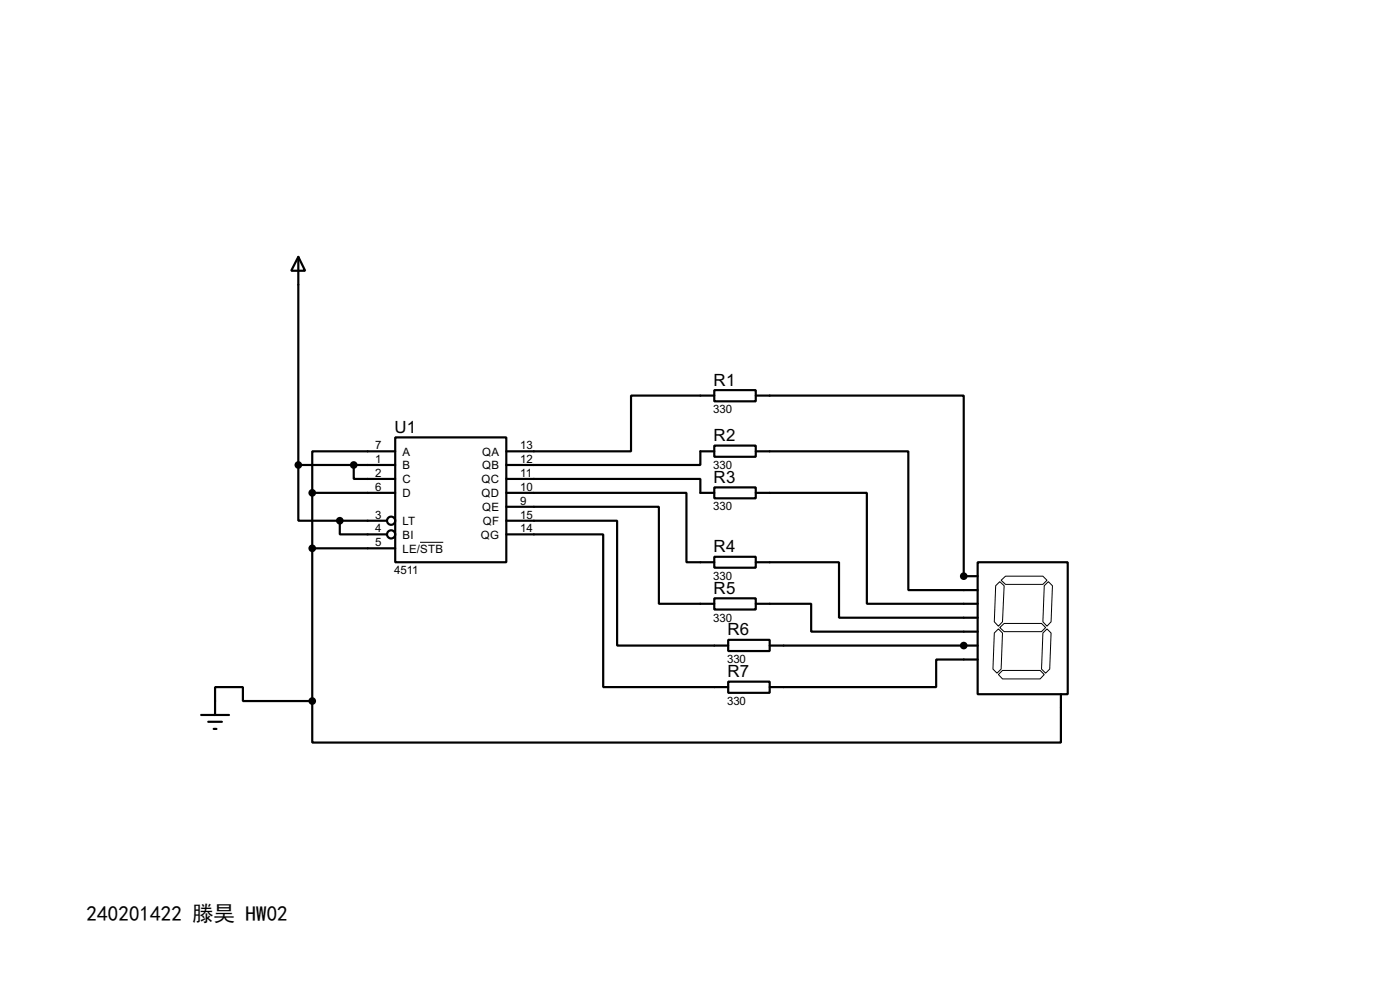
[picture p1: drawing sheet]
<svg xmlns="http://www.w3.org/2000/svg" width="256mm" height="180mm" viewBox="0 0 256 180" stroke-linecap="round" stroke-linejoin="round" font-family="sans-serif">
<g fill="none" stroke="#000" stroke-width=".4">
<path d="M54.7 47l1.2 2.6h-2.5zM54.7 47v38.1M130.9 71.4h7.6v2.1h-7.6zM130.9 72.4h-15.3v10.2h-22.8M138.5 72.4h38.1v33.1h2.5M54.7 85.1v10.2h7.6M54.7 85.1h17.7M57.2 90.2v38.1M57.2 90.2h15.2M62.3 95.3v2.5h8.6M62.3 95.3h8.6M64.8 85.1v2.6h7.6"/>
<path d="M72.4 80.1h20.4v22.8h-20.4zM72.4 82.6h-15.2v7.6M92.8 87.7h35.5v2.5h2.6M92.8 90.2h33v12.7h5.1M92.8 92.8h27.9v17.7h10.2M92.8 95.3h20.3v22.9h20.3M92.8 97.8h17.7v28h22.9M130.9 81.6h7.6v2h-7.6zM130.9 89.2h7.6v2h-7.6zM130.9 82.6h-2.6v2.5h-35.5M138.5 82.6h27.9v25.4h12.7M138.5 90.2h20.3v20.3h20.3"/>
<path d="M57.2 100.4h15.2M130.9 101.9h7.6v2h-7.6zM130.9 109.5h7.6v2.1h-7.6zM133.4 117.1h7.6v2.1h-7.6zM138.5 102.9h15.2v10.2h25.4M138.5 110.5h10.1v5.1h30.5M141 118.2h38.1M179.1 102.9h16.5v24.2h-16.5zM36.9 130.9h5.1M38.2 132.1h2.5M39.2 133.4h.5M57.2 128.3h-12.7v-2.5h-5.1v5.1"/>
<path d="M133.4 124.8h7.6v2h-7.6zM179.1 120.7h-7.6v5.1h-30.5M194.4 127.1v8.8h-137.2v-7.6"/>
<circle cx="71.6" cy="95.3" r=".75"/>
<circle cx="71.6" cy="97.8" r=".75"/>
</g>
<g fill="#000">
<circle cx="176.6" cy="105.5" r=".2"/>
<circle cx="176.6" cy="118.2" r=".2"/>
</g>
<path d="M77 99.3h4.2M182.2 115.9l.7-.8 .8 .8-.3 6.6-.7 .7-.8-.7zM182.4 107.2l.8-.7 .8 .7-.3 6.6-.8 .8-.7-.8zM183.2 114.9l.8-.8h6.8l.8 .8-.8 .7h-6.8zM183.4 106.2l.8-.7h6.9l.7 .7-.7 .8h-6.9zM191.1 115.9l.7-.8 .8 .8-.3 6.6-.7 .7-.8-.7zM191.3 107.2l.8-.7 .7 .7-.2 6.6-.8 .8-.7-.8zM182.9 123.5l.8-.8h6.9l.7 .8-.7 .8h-6.9z" fill="none" stroke="#000" stroke-width=".18"/>
<g fill="#000" stroke="#000" stroke-width=".4">
<circle cx="54.6" cy="85.1" r=".5"/>
<circle cx="57.2" cy="90.2" r=".5"/>
<circle cx="62.2" cy="95.3" r=".5"/>
<circle cx="64.8" cy="85.1" r=".5"/>
<circle cx="57.2" cy="100.4" r=".5"/>
<circle cx="176.5" cy="105.5" r=".5"/>
<circle cx="176.5" cy="118.2" r=".5"/>
<circle cx="57.2" cy="128.3" r=".5"/>
</g>
<text font-size="3.9" x="15.9" y="168.6">240201422 滕昊 HW02</text>
<g font-size="3.5">
<text x="130.7" y="70.6">R1</text>
<text x="72.3" y="79.3">U1</text>
<text x="130.7" y="80.8">R2</text>
<text x="130.7" y="88.4">R3</text>
<text x="130.7" y="101.1">R4</text>
<text x="130.7" y="108.7">R5</text>
<text x="133.3" y="116.3">R6</text>
<text x="133.3" y="124">R7</text>
</g>
<g font-size="2.4">
<text x="130.7" y="75.7">330</text>
<text x="68.8" y="82.2">7</text>
<text x="73.7" y="83.4">A</text>
<text x="88.3" y="83.4">QA</text>
<text x="95.3" y="82.2">13</text>
<text x="68.8" y="84.7">1</text>
<text x="68.8" y="87.3">2</text>
<text x="68.8" y="89.8">6</text>
<text x="73.7" y="85.9">B</text>
<text x="73.7" y="88.5">C</text>
<text x="88.2" y="88.5">QC</text>
<text x="88.3" y="85.9">QB</text>
<text x="95.3" y="84.7">12</text>
<text x="95.3" y="87.3">11</text>
<text x="95.3" y="89.8">10</text>
<text x="130.7" y="85.8">330</text>
<text x="68.8" y="94.9">3</text>
<text x="73.7" y="91">D</text>
<text x="88.2" y="91">QD</text>
<text x="88.3" y="93.6">QE</text>
<text x="95.3" y="92.4">9</text>
<text x="95.3" y="94.9">15</text>
<text x="130.7" y="93.4">330</text>
<text x="68.8" y="97.4">4</text>
<text x="68.8" y="100">5</text>
<text x="73.7" y="96.1">LT</text>
<text x="73.7" y="98.6">BI</text>
<text x="73.7" y="101.2">LE/STB</text>
<text x="88.1" y="98.6">QG</text>
<text x="88.4" y="96.1">QF</text>
<text x="95.3" y="97.4">14</text>
<text x="72.2" y="105.1">4511</text>
<text x="130.7" y="106.1">330</text>
<text x="130.7" y="113.8">330</text>
<text x="133.2" y="121.4">330</text>
<text x="133.2" y="129">330</text>
</g>
</svg>
